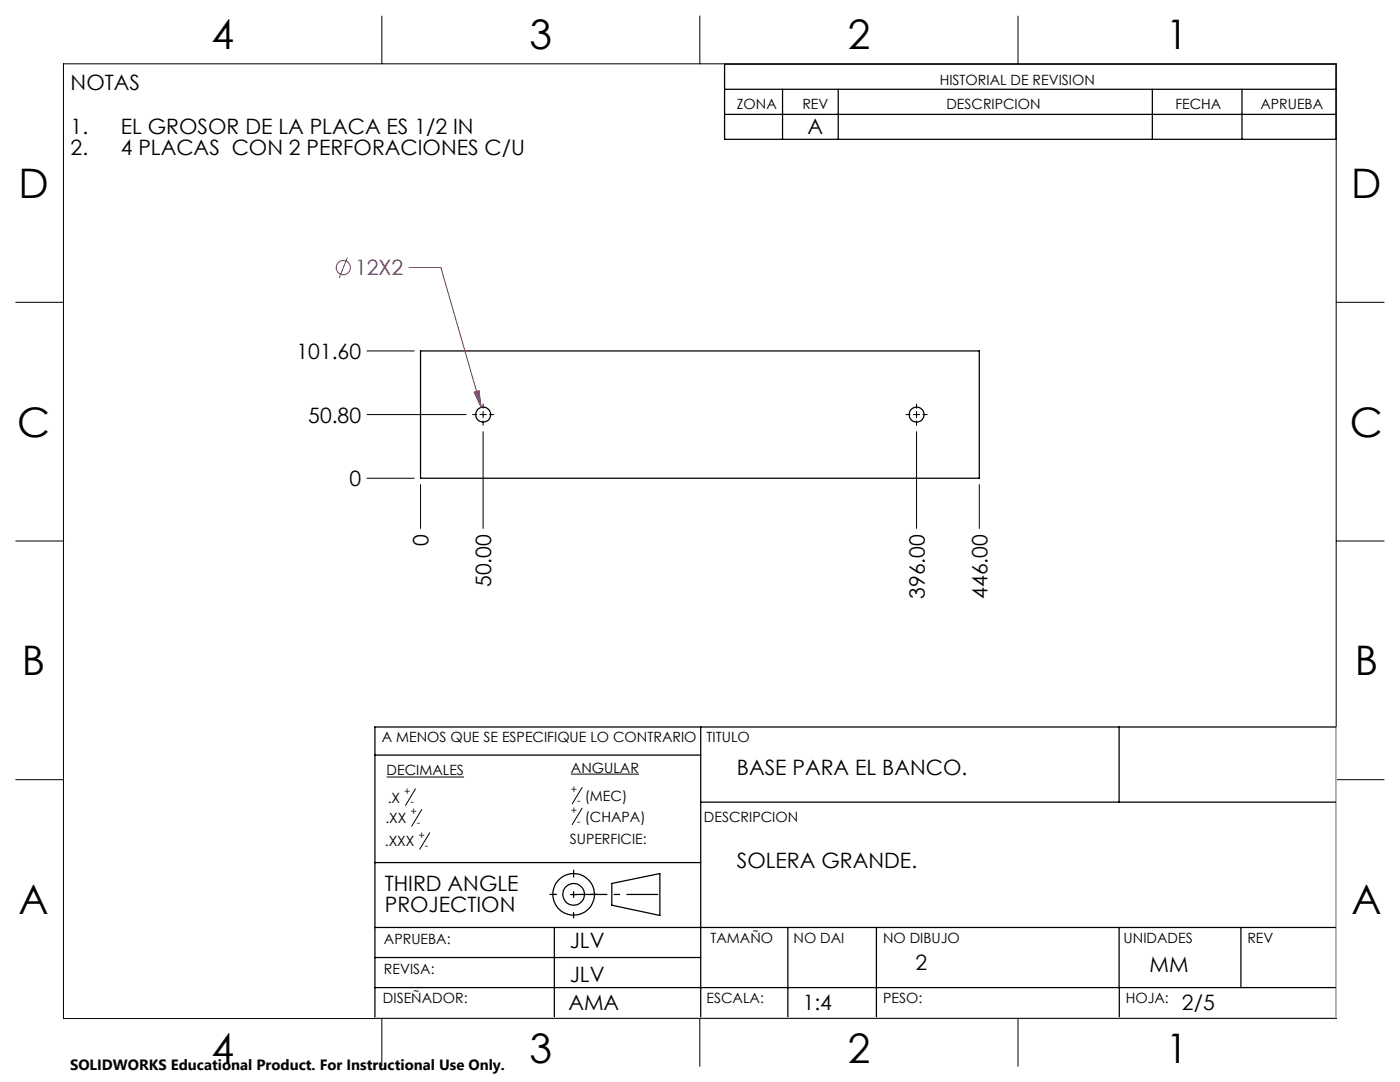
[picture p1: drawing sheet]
<svg xmlns="http://www.w3.org/2000/svg" width="279mm" height="216mm" viewBox="0 0 279 216" stroke-linecap="round" stroke-linejoin="round" font-family="sans-serif">
<g fill="none" stroke="#000" stroke-width=".25">
<path d="M144.6 17.8h122M144.6 12.8h122v15h-122zM156.2 17.8v10M167.3 17.8v10M230 17.8v10M247.9 17.8v10M144.6 22.8h122M83.9 70h111.5v25.4h-111.5zM74.8 150.7h65M139.8 145.1v58M223.3 145.1v15M266.7 145.1h-191.9v58"/>
<path d="M74.8 172.1h65M109.7 178.5h1.4M113.9 178.5h1.2M114.5 173.6v1.4M114.5 177.9v1.2M118 178.5h1.2M122.1 176.3l9.6-2v8.4l-9.6-2.1zM139.8 160.1h126.9M74.8 197.1h191.9M74.8 185.1h191.9M74.8 191.1h65M110.6 185.1v18"/>
<path d="M114.5 182.1v1.1M157.2 185.1v18M174.9 185.1v18M223.3 185.1v12M223.4 197.1v6M247.6 185.1v12"/>
<circle cx="96.4" cy="82.7" r="1.5"/>
<circle cx="182.9" cy="82.7" r="1.5"/>
<circle cx="114.5" cy="178.5" r="2.17"/>
<circle cx="114.5" cy="178.5" r="4.1"/>
</g>
<g fill="none" stroke="#a0006e" stroke-width=".2">
<path d="M69.3 51.4l-1.6 4M81.6 53.4h6.4l8 27.9M94.6 78.2l1-.2 .4 3.3z"/>
<circle cx="68.5" cy="53.4" r="1.42"/>
</g>
<g fill="none" stroke="#000" stroke-width=".2">
<path d="M12.7 12.7h254v190.5h-254zM76.2 3.2v9.5M139.7 3.2v9.5M203.2 3.2v9.5M3.1 60.3h9.6M73.2 70h9.5M266.7 60.3h9.5M73.2 82.7h19.8M73.2 95.4h9.5M83.9 96.7v8.7M94.3 82.7h.8M95.8 82.7h1.2"/>
<path d="M96.4 80.6v.9M96.4 82.1v1.3M96.4 84v.9M96.4 86.1v19.3M97.7 82.7h.9M180.8 82.7h.8M182.3 82.7h1.3M182.9 80.6v.9M182.9 82.1v1.3M182.9 84v.9M182.9 86.1v19.3M184.2 82.7h.9"/>
<path d="M195.4 96.7v8.7M3.1 107.9h9.6M266.7 107.9h9.5M3.1 155.6h9.6M77.1 155h15.5M82.9 157.4l-2 3.3M113.9 154.5h13.6M116.2 157.1l-2 3.3M266.7 155.6h9.5M84.2 161.5l-2 3.4M85.8 166.2l-2 3.2M116.2 161.3l-2 3.2"/>
<path d="M76.2 203.2v9.6M139.7 203.2v9.6M203.2 203.2v9.6"/>
</g>
<path d="M114.5 178.5h17.2" fill="none" stroke="#000" stroke-width=".25" stroke-dasharray="6.3 1.3 1.3 1.3" stroke-dashoffset="-.4" stroke-linecap="butt"/>
<path d="M266.7 145.1v58h-191.9" fill="none" stroke="#c0c0c0" stroke-width=".2"/>
<path d="M94.6 78.2l1-.2 .4 3.3z" fill="#a0006e"/>
<g font-size="8.1">
<text x="42.2" y="9.7">4</text>
<text x="105.7" y="9.7">3</text>
<text x="169.2" y="9.7">2</text>
<text x="232.7" y="9.7">1</text>
<text x="3.7" y="39.5">D</text>
<text x="269.7" y="39.5">D</text>
<text x="3.4" y="87.1">C</text>
<text x="269.4" y="87.1">C</text>
<text x="4.4" y="134.7">B</text>
<text x="270.4" y="134.7">B</text>
<text x="3.7" y="182.4">A</text>
<text x="269.7" y="182.4">A</text>
<text x="42.2" y="212.2">4</text>
<text x="105.7" y="212.2">3</text>
<text x="169.2" y="212.2">2</text>
<text x="232.7" y="212.2">1</text>
</g>
<g font-size="4.2">
<text x="14.1" y="17.9">NOTAS</text>
<text x="14.1" y="26.7">1.</text>
<text x="24.1" y="26.7">EL GROSOR DE LA PLACA ES 1/2 IN</text>
<text x="161.2" y="26.7">A</text>
<text x="14.1" y="30.9">2.</text>
<text x="24.1" y="30.9">4 PLACAS CON 2 PERFORACIONES C/U</text>
<text x="59.2" y="71.6">101.60</text>
<text x="61.5" y="84.3">50.80</text>
<text x="69.7" y="97">0</text>
<text x="85.5" y="108.9" transform="rotate(-90 85.5 108.9)">0</text>
<text x="98" y="117.1" transform="rotate(-90 98 117.1)">50.00</text>
<text x="184.5" y="119.5" transform="rotate(-90 184.5 119.5)">396.00</text>
<text x="197" y="119.5" transform="rotate(-90 197 119.5)">446.00</text>
<text x="147" y="154.7">BASE PARA EL BANCO.</text>
<text x="147" y="173.3">SOLERA GRANDE.</text>
<text x="76.8" y="177.9">THIRD ANGLE</text>
<text x="76.8" y="182">PROJECTION</text>
<text x="113.7" y="189.3">JLV</text>
<text x="113.7" y="195.9">JLV</text>
<text x="182.7" y="193.7">2</text>
<text x="229.4" y="194">MM</text>
<text x="113.5" y="201.5">AMA</text>
<text x="160.2" y="201.5">1:4</text>
<text x="235.9" y="201.5">2/5</text>
</g>
<text font-size="4.2" fill="#a0006e" x="70.9" y="54.9">12X2</text>
<text font-size="3" x="14" y="213.5">SOLIDWORKS Educational Product. For Instructional Use Only.</text>
<g font-size="2.8">
<text x="187.5" y="16.9">HISTORIAL DE REVISION</text>
<text x="147" y="21.8">ZONA</text>
<text x="160.1" y="21.8">REV</text>
<text x="188.9" y="21.8">DESCRIPCION</text>
<text x="234.6" y="21.8">FECHA</text>
<text x="251.5" y="21.8">APRUEBA</text>
<text x="76.2" y="148.2">A MENOS QUE SE ESPECIFIQUE LO CONTRARIO</text>
<text x="141" y="148.2">TITULO</text>
<text x="77.1" y="154.7">DECIMALES</text>
<text x="113.9" y="154.2">ANGULAR</text>
<text x="77.4" y="160.2">.X</text>
<text x="116.7" y="159.9">(MEC)</text>
<text x="76.9" y="164.3">.XX</text>
<text x="116.7" y="164">(CHAPA)</text>
<text x="140.5" y="164.1">DESCRIPCION</text>
<text x="76.8" y="168.9">.XXX</text>
<text x="113.7" y="168.3">SUPERFICIE:</text>
<text x="76.6" y="188.4">APRUEBA:</text>
<text x="141.8" y="188.2">TAMAÑO</text>
<text x="158.4" y="188.2">NO DAI</text>
<text x="176.2" y="188.2">NO DIBUJO</text>
<text x="224.3" y="188.2">UNIDADES</text>
<text x="248.9" y="188.2">REV</text>
<text x="76.6" y="194.3">REVISA:</text>
<text x="76.4" y="200.1">DISEÑADOR:</text>
<text x="141" y="200.1">ESCALA:</text>
<text x="176.2" y="200.1">PESO:</text>
<text x="224.7" y="200.1">HOJA:</text>
</g>
<g font-size="2.1">
<text x="80.7" y="158.6">+</text>
<text x="81.9" y="160.7">-</text>
<text x="113.9" y="158.3">+</text>
<text x="115.2" y="160.4">-</text>
<text x="81.9" y="162.7">+</text>
<text x="83.2" y="164.8">-</text>
<text x="83.5" y="167.3">+</text>
<text x="113.9" y="162.4">+</text>
<text x="115.2" y="164.5">-</text>
<text x="84.8" y="169.4">-</text>
</g>
</svg>
